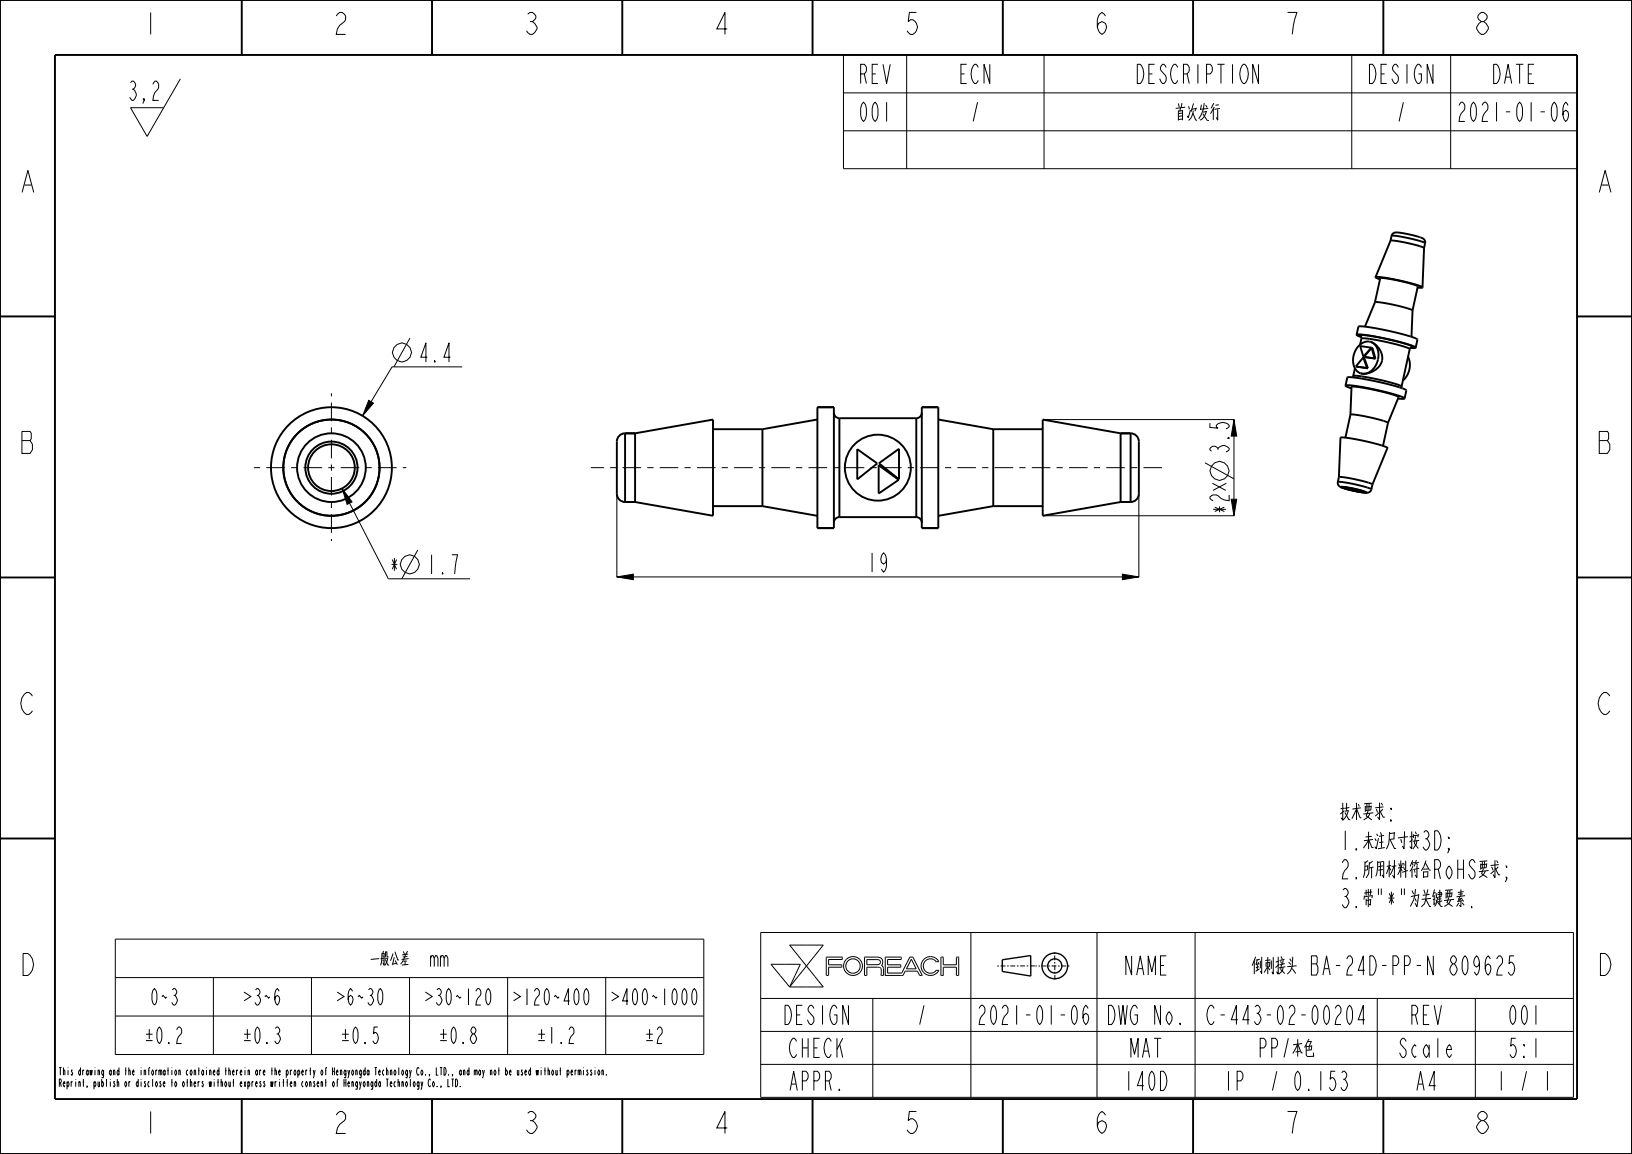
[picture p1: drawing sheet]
<svg xmlns="http://www.w3.org/2000/svg" width="297mm" height="210mm" viewBox="0 0 297 210" stroke-linecap="round" stroke-linejoin="round" font-family="sans-serif">
<g fill="none" stroke="#000" stroke-width=".18">
<path d="M23.8 19.6h6l-3 5.2zM23.8 15.1l.2-.3a.78 .78 0 0 1 .7 .6 .78 .78 0 0 1-.4 .8l.2 .3a1.2 1.2 0 0 1-.2 1.8h-.3l-.4-.6M24 16.2h.3M26.2 18.3l-.1-.3h.1v.3l-.2 .5M27.8 15.3l.4-.5h.3a1.25 1.25 0 0 1-.3 2l-.2 .6-.2 .9h1.1M32.8 14.4l-3 5.2M153.5 10h133.5v20.7h-133.5zM153.5 16.9h133.5M165 10v20.7M190 10v20.7M246 10v20.7M264 10v20.7"/>
<path d="M153.5 23.8h133.5M67.1 72.9l.9 .5-2 2.3zM74.6 61.5l-2.9 5.3M84.1 66.8h-12.8l-5.3 8.9M189.8 76.4h34.8M224.6 76.4v17.5M62.3 88.9l1.8 2.4-.9 .5zM62.3 88.9l8.4 16.4h14.8M112.3 89.9v15.1M189.8 93.9h34.8M207.3 89.9v15.1M76 100.1l-2.9 5.2"/>
<path d="M112.3 105l3-.5v1zM112.3 105h95M204.3 104.5l3 .5-3 .5zM21 170.9h107.1v21h-107.1zM21 177.9h107.1M38.8 177.9v14M56.7 177.9v14M74.5 177.9v14M79 174.4l.3-.5h.2l.2 .5v1.5M80.2 174.4l.2-.5h.2l.2 .5v1.5M80.2 173.9v2M80.8 174.4l.3-.5h.2l.2 .5v1.5"/>
<path d="M92.4 177.9v14M110.2 177.9v14M138.4 169.7h147.9v30h-147.9zM140.3 175.5h5.3l-1.9 4.1zM143.7 172h6.1l-3 3.8zM146.8 175.8l3 3.8h-6.1M146.8 175.8l-3.1 3.8M150.8 177.5v-1.5h2.4v-.4h-2.4v-1h2.4l.1-.4h-2.9v3.3h.4M157.8 174.6l2.1 .1 .3 .1v.4l-.4 .3h-2zM157.8 177.5v-1.5h1.9l.4 .1 .2 .2 .1 1.2h.4M160.8 177.5v-1.3l-.4-.5 .2-.6-.2-.7-.7-.2h-2.3l-.1 3.3h.5M164.3 177.5h.1"/>
<path d="M165.9 174.6l.8 1.7h-1.7zM166.1 174.2h-.5l-1.5 2.9h-2.6v-1.1h2.4v-.4h-2.4v-1h2.5v-.4h-2.9v3.3h3.2M166.1 174.2h.1M166.1 174.2l1.7 3.3h-.4l-.4-.8h-2.3l-.4 .8M170.4 175l-.7-.5h-.8l-.6 .5-.3 .8 .3 .8 .6 .4h.8l.7-.4M170.4 176.6h.1M170.4 175h.1M170.4 176.6h.4M170.4 175h.5l-.4-.5-.5-.3-.7-.1-.7 .1-.5 .4-.3 .5-.2 .5 .1 .7 .5 .8 1 .4 1-.2 .7-.7M170.8 176.6h.1M171.2 174.2h.5v1.4h2.4v-1.4h.4v3.3h-.4v-1.5h-2.4v1.5h-.5zM176.7 169.7v30"/>
<path d="M199.6 169.7v30M217.5 169.7v30M21 184.9h107.1M138.4 181.7h147.9M138.4 187.7h147.9M138.4 193.7h147.9M158.8 181.7v18M250.6 181.7v18M268.5 181.7v18"/>
<circle cx="73.1" cy="64.1" r="1.72"/>
<circle cx="74.5" cy="102.7" r="1.72"/>
<circle cx="155.2" cy="175.8" r="1.31"/>
<circle cx="155.2" cy="175.8" r="1.71"/>
</g>
<path d="M67.1 72.9l.9 .5-2 2.3zM62.3 88.9l1.8 2.4-.9 .5zM112.3 105l3-.5v1zM204.3 104.5l3 .5-3 .5z" fill="#000"/>
<g fill="none" stroke="#000" stroke-width=".35">
<path d="M0 0h297v210h-297zM10 10h277v190h-277zM44 .1v10M78.6 .1v10M113.2 .1v10M147.9 .1v10M182.5 .1v10M217.1 .1v10M251.7 .1v10M0 57.6h10M253.4 42.6l.6-.3 1 .1 2.5 .5 1.5 .5a.79 .79 0 0 1 .4 .9l-.9-.4-2.1-.6-2.2-.4h-1zM287 57.6h10"/>
<path d="M113.8 78.9a1.5 1.5 0 0 0-1.5 1.5v9.5a1.5 1.5 0 0 0 1.5 1.5M113.8 78.9v12.5M113.8 78.9h1.8M148.8 74.1h3v22h-3M151.8 75.1a1 1 0 0 0 1 1M152.8 76.1v18M152.8 76.1h14M166.8 76.1v18M167.8 75.1a1 1 0 0 1-1 1M170.8 74.1h-3v22h3M203.9 78.9h1.9M205.8 78.9v12.5"/>
<path d="M205.8 78.9a1.5 1.5 0 0 1 1.5 1.5v9.5a1.5 1.5 0 0 1-1.5 1.5M245.2 68.7a29 29 0 0 1 8.2 1.4l.3 .1a5.4 5.4 0 0 1 2.2 .9M246.3 68.4l1.3 .1 3.2 .6 3.1 .8 1.2 .5M246.3 68.4l-.2 .3M246.6 67l-.3 1.4M246.7 66.7l2.1 .3M246.7 66.7l2.2 .3M247.6 61.2l.2 .4M247.7 61.2l-.3-.2h.9l2.1 .3 4.8 1.1a3.8 3.8 0 0 1 1.9 .8h-.3M247.7 61.4l-.8-.5a4.5 4.5 0 0 1 2.5 .2l6 1.3a5.2 5.2 0 0 1 2.2 .9h-.9M247.8 61.6h1.3l3.2 .6 3.1 .8 1.1 .5M247.8 61.6l-.3 1.1"/>
<path d="M248.1 65l.7 2M248.1 65l-1.4 1.7M248.1 65l.2 .1 .6 1.9M248.1 64.9l.3 .1M248.8 67h.1M249.6 63.3l-2.1-.3 .6 1.9M249.6 63.3l.2 .1 .5 1.9M249.6 63.3l-1.5 1.6M249.6 63.3l.6 1.9 .1 .1-2.1-.4zM249.7 63.3h.1M255.1 70.4v.2M256.5 63.5l-1.4 6.9"/>
<path d="M256.8 63.2l-.3 .3M113.8 91.4h1.8M152.8 94.1a1 1 0 0 0-1 1M152.8 94.1h14M156 81.7l3.6 2.6-3.6 2.9zM159.9 84.7l3.7 2.6-3.7 2.5zM160 84.3l3.6-2.6v5.5zM166.8 94.1a1 1 0 0 1 1 1M203.9 91.4h1.9M243.5 87.7l1.7 .2 3 .6a1.67 1.67 0 0 1 1.4 .6 1.46 1.46 0 0 1-1.9 .5l-2.4-.5-1.5-.5a.79 .79 0 0 1-.3-.9zM244 88.6l2.5 .3 2.2 .7-2.4-.3zM0 105.1h10"/>
<path d="M287 105.1h10M0 152.6h10M287 152.6h10M44 200.1v10M78.6 200.1v10M113.2 200.1v10M147.9 200.1v10M182.5 200.1v10M217.1 200.1v10M251.7 200.1v10"/>
<circle cx="60.3" cy="85.1" r="6.3"/>
<circle cx="60.3" cy="85.1" r="4.8"/>
</g>
<g fill="none" stroke="#000" stroke-width=".25">
<path d="M187.6 173.9v3.7l-5.2-.8v-2.1l5.2-.8"/>
<circle cx="192" cy="175.8" r="2.34"/>
<circle cx="192" cy="175.8" r="1.29"/>
</g>
<path d="M181.5 175.8h6.8M191.9 173.3l.1 5M194.6 175.8h-6.2" fill="none" stroke="#000" stroke-width=".18" stroke-dasharray=".3 .3 .9 .3" stroke-linecap="butt"/>
<!-- layer: 02___PRT_ALL_AXES -->
<g fill="none" stroke="#000" stroke-width=".35">
<path d="M250.2 55l1-4.4 1.1 .1 2.4 .4 2.3 .6 1 .4-.9 4.4M250.2 55l-1.8 4.4M250.2 55h1.1l2.4 .5 2.4 .6 1 .4M250.3 50.4l1.4 .1 3 .5 2.9 .8 1.3 .5M250.3 50.4l.8 .4M253.1 43.8l-2.8 6.6M253.1 43.8h.9l2.2 .4 2.1 .6 .9 .3M253.2 42.9l-.1 .9M257.1 56.5l-.2 4.8M258.9 52.3h-.9M259.2 45.1l-.3 7.2M259.4 44.3l-.2 .8"/>
<path d="M113.8 78.9h1.8M115.6 78.9l14.2-2.5v17.5l-14.2-2.5M115.6 78.9v12.5M129.8 78.1h9M138.8 78.1v14M148.8 76.3l-10 1.8M151.8 74.1h-3v22h3M167.8 74.1h3v22h-3M170.8 76.3l10 1.8M180.8 78.1h9M180.8 78.1v14M203.9 78.9l-14.1-2.5v17.5l14.1-2.5"/>
<path d="M203.9 78.9h1.9M203.9 78.9v12.5M244.9 70.2l1 .5M244.9 70.2a27.6 27.6 0 0 1 7.8 1.3h.3a6.8 6.8 0 0 1 2.6 1M245.2 68.7l-.3 1.5M245.8 75.5l.2-5.1h1.3l3 .6 3 .8 1.2 .5-1.9 4.7M245.8 75.5h.9l2.3 .4 2.4 .6 1.2 .4-.9 4.2M245.8 75.5l-1 4.1M246.9 60.9l.3-1.4a27.6 27.6 0 0 1 7.8 1.3h.3a6.8 6.8 0 0 1 2.7 1l-.4 1.5M247.6 67.9l.3 .1M249.5 62.2h.1M249.5 62.2a2.85 2.85 0 0 1 1 4.1 2.69 2.69 0 0 1-2.6 1.7"/>
<path d="M249.5 62.2a2.92 2.92 0 0 0-3.3 3.1 2.44 2.44 0 0 0 1.4 2.6M249.5 62.2a2.86 2.86 0 0 1 2 2.5 2.86 2.86 0 0 1-1.5 2.8l-1 .4-1.1 .1M255.6 72.5h-1.2M255.9 71.1l-.3 1.4M256.2 65a3.7 3.7 0 0 1-.9 4.3M113.8 91.4h1.8M129.8 92.1h9M138.8 92.1l10 1.8M180.8 92.1l-10 1.8M180.8 92.1h9M203.9 91.4h1.9M243.5 87.7l.2-.9h.3l3.5 .6 2.3 .8"/>
<path d="M243.7 86.8l.3-7.2 1.3 .1 3 .6 3 .7 1.2 .5-2.7 6.7M244.3 88.6l2.2 .4 1.9 .6-2.2-.3zM249.8 88.2l-.2 .8"/>
<circle cx="60.3" cy="85.1" r="11"/>
<circle cx="60.3" cy="85.1" r="8.8"/>
<circle cx="60.3" cy="85.1" r="4.3"/>
<circle cx="159.8" cy="85.1" r="6"/>
</g>
<path d="M211.5 85.1h-104" fill="none" stroke="#000" stroke-width=".18" stroke-dasharray="1.1 1.1 3.4 1.1" stroke-dashoffset="2.3" stroke-linecap="butt"/>
<path d="M60.3 85.1v13.4M60.3 85.1v-13.5M60.3 85.1h-14.2M60.3 85.1h13.6" fill="none" stroke="#000" stroke-width=".18" stroke-dasharray="1.1 1.1 3.4 1.1" stroke-dashoffset=".6" stroke-linecap="butt"/>
<g font-size="5.2">
<text x="26.1" y="6.3">1</text>
<text x="60.7" y="6.3">2</text>
<text x="95.4" y="6.3">3</text>
<text x="130" y="6.3">4</text>
<text x="164.6" y="6.3">5</text>
<text x="199.2" y="6.3">6</text>
<text x="233.9" y="6.3">7</text>
<text x="268.5" y="6.3">8</text>
<text x="3.8" y="35">A</text>
<text x="290.8" y="35">A</text>
<text x="3.8" y="82.5">B</text>
<text x="290.8" y="82.5">B</text>
<text x="3.8" y="130">C</text>
<text x="290.8" y="130">C</text>
<text x="3.8" y="177.5">D</text>
<text x="290.8" y="177.5">D</text>
<text x="26.1" y="206.3">1</text>
<text x="60.7" y="206.3">2</text>
<text x="95.4" y="206.3">3</text>
<text x="130" y="206.3">4</text>
<text x="164.6" y="206.3">5</text>
<text x="199.2" y="206.3">6</text>
<text x="233.9" y="206.3">7</text>
<text x="268.5" y="206.3">8</text>
</g>
<g font-size="4.6">
<text x="155.8" y="15.2">REV</text>
<text x="174.1" y="15.2">ECN</text>
<text x="205.5" y="15.2">DESCRIPTION</text>
<text x="248.2" y="15.2">DESIGN</text>
<text x="270.9" y="15.2">DATE</text>
<text x="155.8" y="22.1">001</text>
<text x="176.4" y="22.1">/</text>
<text x="208.9" y="22.1">首次发行</text>
<text x="253.9" y="22.1">/</text>
<text x="264.1" y="22.1">2021-01-06</text>
<text x="76.1" y="65.9">4.4</text>
<text x="223.7" y="93.7" transform="rotate(-90 223.7 93.7)">*2× 3.5</text>
<text x="70.7" y="104.5">*</text>
<text x="77.5" y="104.5">1.7</text>
<text x="157.7" y="104.1">19</text>
<text x="243.8" y="149.4">技术要求:</text>
<text x="243.8" y="154.7">1.未注尺寸按3D;</text>
<text x="243.8" y="159.9">2.所用材料符合RoHS要求;</text>
<text x="243.8" y="165.2">3.带&quot;*&quot;为关键要素.</text>
<text x="204" y="177.4">NAME</text>
<text x="221.2" y="177.4">倒刺接头 BA-24D-PP-N 809625</text>
<text x="141.8" y="186.4">DESIGN</text>
<text x="166.6" y="186.4">/</text>
<text x="176.8" y="186.4">2021-01-06</text>
<text x="200.6" y="186.4">DWG No.</text>
<text x="218.1" y="186.4">C-443-02-00204</text>
<text x="256.2" y="186.4">REV</text>
<text x="274" y="186.4">001</text>
<text x="143" y="192.4">CHECK</text>
<text x="205.2" y="192.4">MAT</text>
<text x="228.6" y="192.4">PP本色</text>
<text x="232.9" y="192.4">/</text>
<text x="253.9" y="192.4">Scale</text>
<text x="274" y="192.4">5:1</text>
<text x="143" y="198.4">APPR.</text>
<text x="204" y="198.4">140D</text>
<text x="222.3" y="198.4">IP</text>
<text x="230.9" y="198.4">/ 0.153</text>
<text x="257.3" y="198.4">A4</text>
<text x="272.1" y="198.4">1</text>
<text x="276.3" y="198.4">/ 1</text>
</g>
<g font-size="3.9">
<text x="62.8" y="175.9">一般公差</text>
<text x="27" y="182.9">0~3</text>
<text x="42.9" y="182.9">＞3~6</text>
<text x="59.8" y="182.9">＞6~30</text>
<text x="75.7" y="182.9">＞30~120＞120~400＞400~1000</text>
<text x="25" y="189.9">±0.2</text>
<text x="42.9" y="189.9">±0.3</text>
<text x="60.7" y="189.9">±0.5</text>
<text x="78.6" y="189.9">±0.8</text>
<text x="96.4" y="189.9">±1.2</text>
<text x="116.2" y="189.9">±2</text>
</g>
<g font-size="1.8">
<text x="10.6" y="195.7">This drawing and the information contained therein are the property of</text>
<text x="10.6" y="197.8">Reprint, publish or disclose to others without express written consent of</text>
<text x="60.3" y="195.7">Hengyongda Technology Co., LTD., and may not be used without permission.</text>
<text x="62.4" y="197.8">Hengyongda Technology Co., LTD.</text>
</g>
</svg>
